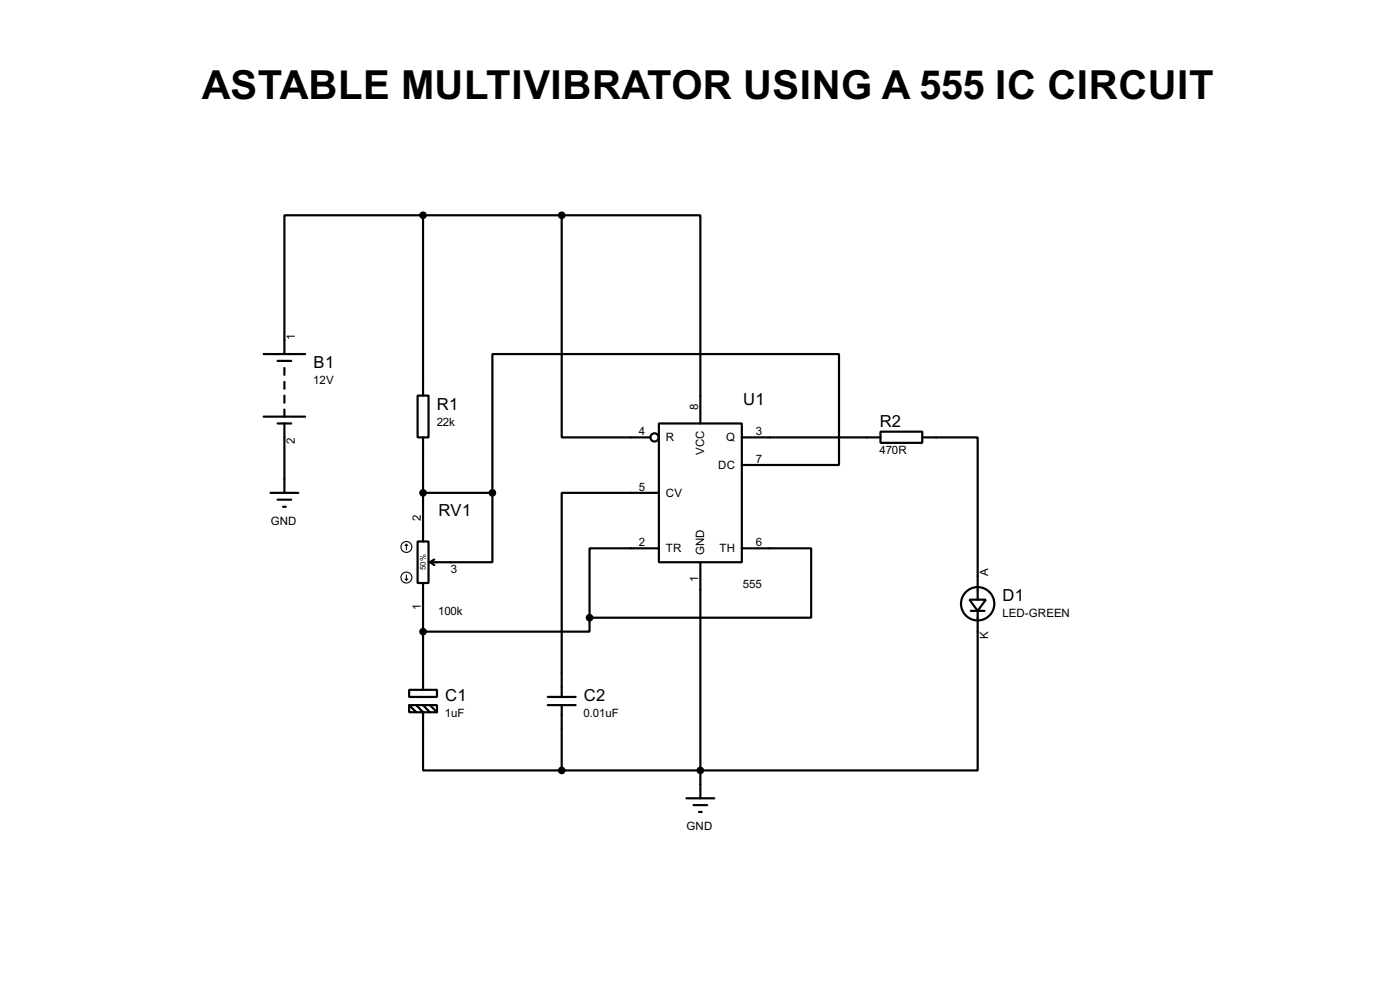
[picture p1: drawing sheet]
<svg xmlns="http://www.w3.org/2000/svg" width="256mm" height="180mm" viewBox="0 0 256 180" stroke-linecap="round" stroke-linejoin="round" font-family="sans-serif">
<g fill="none" stroke="#000" stroke-width=".4">
<path d="M77.5 39.4h-25.4v25.4M77.5 39.4v33M77.5 39.4h25.4M102.9 39.4h25.4v38.1M102.9 39.4v40.7h16.3M48.3 64.8h7.6M48.3 76.3h7.6M50.9 66.1h2.5M50.9 77.5h2.5M52.1 67.4v1.2M52.1 69.9v1.3M52.1 72.4v1.3"/>
<path d="M52.1 75v1.3M52.1 77.5v12.7M76.5 72.4h2v7.7h-2zM120.7 77.5h15.2v25.4h-15.2zM161.3 79h7.7v2.1h-7.7zM49.6 90.2h5.1M50.9 91.5h2.5M51.9 92.8h.5M76.5 99.1h2v7.6h-2zM77.5 80.1v19M77.5 90.2h12.7M90.2 90.2v12.7h-11.4"/>
<path d="M120.7 90.2h-17.8v37.4M135.9 85.1h17.8v-20.3h-63.5v25.4M135.9 80.1h25.4M169 80.1h10.1v29.7M77.5 106.7v19.6M78.8 102.9l.8 .5M79.6 102.4l-.8 .5M108 113.1v2.5h-30.5M120.7 100.4h-12.7v12.7M128.3 102.9v43.2M135.9 100.4h12.7v12.7h-40.6M177.6 109.8h3l-1.5 2z"/>
<path d="M177.9 111.8h2.5M179.1 111.8v29.2h-76.2M75 126.3h5.1v1.3h-5.1zM75 129.1h5.1v1.3h-5.1zM75 129.1l1.3 1.3M76.3 129.1l1.2 1.3v10.6h25.4M77.5 129.1l1.3 1.3M78.8 129.1l1.3 1.3M100.4 129.1h5.1M100.4 127.6h5.1M102.9 129.1v11.9M125.8 146.1h5.1"/>
<path d="M127.1 147.4h2.5M128.1 148.6h.5"/>
<circle cx="119.9" cy="80.1" r=".75"/>
<circle cx="179.1" cy="110.5" r="3.1"/>
</g>
<g fill="none" stroke="#000" stroke-width=".2">
<path d="M74.5 99.6l-.3 .3M74.5 99.6l.2 .3M74.5 99.6v1M74.2 106l.3 .2M74.5 105.2v1M74.7 106l-.2 .2"/>
<circle cx="74.4" cy="105.7" r="1"/>
<circle cx="74.4" cy="100.1" r="1"/>
</g>
<g fill="#000" stroke="#000" stroke-width=".4">
<circle cx="77.5" cy="39.4" r=".5"/>
<circle cx="102.9" cy="39.4" r=".5"/>
<circle cx="77.5" cy="90.2" r=".5"/>
<circle cx="90.2" cy="90.2" r=".5"/>
<circle cx="77.5" cy="115.6" r=".5"/>
<circle cx="108" cy="113.1" r=".5"/>
<circle cx="102.9" cy="141" r=".5"/>
<circle cx="128.3" cy="141" r=".5"/>
</g>
<text font-size="8.2" x="37" y="18">ASTABLE MULTIVIBRATOR USING A 555 IC CIRCUIT</text>
<g font-size="3.4">
<text x="57.5" y="67.4">B1</text>
<text x="80.1" y="75">R1</text>
<text x="136.2" y="74.1">U1</text>
<text x="161.2" y="78.2">R2</text>
<text x="80.3" y="94.5">RV1</text>
<text x="183.7" y="110">D1</text>
<text x="81.6" y="128.3">C1</text>
<text x="107" y="128.3">C2</text>
</g>
<g font-size="2.4">
<text x="54" y="62.3" transform="rotate(-90 54 62.3)">1</text>
<text x="57.4" y="70.3">12V</text>
<text x="80" y="78">22k</text>
<text x="127.9" y="74.9" transform="rotate(-90 127.9 74.9)">8</text>
<text x="54" y="81.2" transform="rotate(-90 54 81.2)">2</text>
<text x="117" y="79.7">4</text>
<text x="122" y="80.8">R</text>
<text x="129" y="83.2" transform="rotate(-90 129 83.2)">VCC</text>
<text x="133" y="80.8">Q</text>
<text x="138.5" y="79.7">3</text>
<text x="161.1" y="83.2">470R</text>
<text x="117" y="89.8">5</text>
<text x="131.6" y="85.8">DC</text>
<text x="138.5" y="84.7">7</text>
<text x="77.1" y="95.3" transform="rotate(-90 77.1 95.3)">2</text>
<text x="122" y="90.9">CV</text>
<text x="49.6" y="96">GND</text>
<text x="117" y="100">2</text>
<text x="122" y="101.1">TR</text>
<text x="129" y="101.6" transform="rotate(-90 129 101.6)">GND</text>
<text x="131.8" y="101.1">TH</text>
<text x="138.5" y="100">6</text>
<text x="82.6" y="104.8">3</text>
<text x="127.9" y="106.6" transform="rotate(-90 127.9 106.6)">1</text>
<text x="136.1" y="107.6">555</text>
<text x="181" y="105.4" transform="rotate(-90 181 105.4)">A</text>
<text x="77.1" y="111.6" transform="rotate(-90 77.1 111.6)">1</text>
<text x="80.3" y="112.6">100k</text>
<text x="183.6" y="113">LED-GREEN</text>
<text x="181" y="117" transform="rotate(-90 181 117)">K</text>
<text x="81.5" y="131.3">1uF</text>
<text x="106.9" y="131.3">0.01uF</text>
<text x="125.8" y="151.9">GND</text>
</g>
<text font-size="1.6" x="78" y="104.3" transform="rotate(-90 78 104.3)">50%</text>
</svg>
